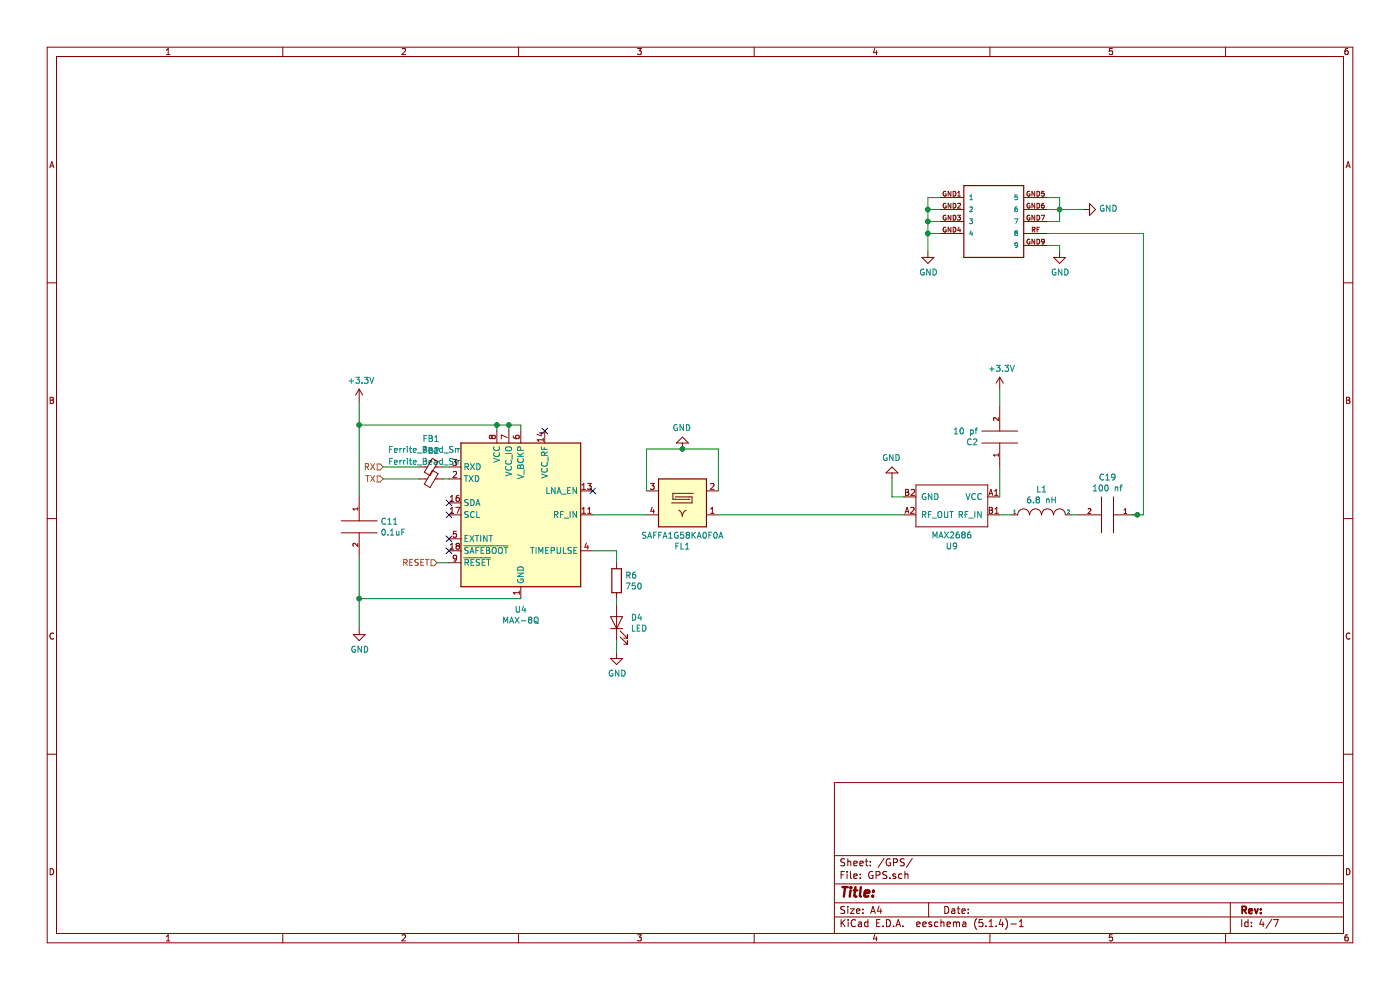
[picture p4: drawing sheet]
EESchema Schematic File Version 4
LIBS:Mini_GPS_Tracker-cache
EELAYER 30 0
EELAYER END
$Descr A4 11693 8268
encoding utf-8
Sheet 4 7
Title ""
Date ""
Rev ""
Comp ""
Comment1 ""
Comment2 ""
Comment3 ""
Comment4 ""
$EndDescr
$Comp
L RF_GPS:MAX-8Q U4
U 1 1
P 4350 4300
F 0 "U4" H 4350 3511 50  0000 C CNN
F 1 "MAX-8Q" H 4350 3420 50  0000 C CNN
F 2 "RF_GPS:ublox_MAX" H 4750 3650 50  0001 C CNN
F 3 "https://www.u-blox.com/sites/default/files/MAX-8_DataSheet_%28UBX-16000093%29.pdf" H 4350 4300 50  0001 C CNN
	1    4350 4300
	1    0    0    -1  
$EndComp
$Comp
L power:GND #PWR022
U 1 1
P 3000 5250
F 0 "#PWR022" H 3000 5000 50  0001 C CNN
F 1 "GND" H 3005 5077 50  0000 C CNN
F 2 "" H 3000 5250 50  0001 C CNN
F 3 "" H 3000 5250 50  0001 C CNN
	1    3000 5250
	1    0    0    -1  
$EndComp
$Comp
L power:+3.3V #PWR021
U 1 1
P 3000 3350
F 0 "#PWR021" H 3000 3200 50  0001 C CNN
F 1 "+3.3V" H 3015 3523 50  0000 C CNN
F 2 "" H 3000 3350 50  0001 C CNN
F 3 "" H 3000 3350 50  0001 C CNN
	1    3000 3350
	1    0    0    -1  
$EndComp
$Comp
L pspice:CAP C11
U 1 1
P 3000 4400
F 0 "C11" H 3178 4446 50  0000 L CNN
F 1 "0.1uF" H 3178 4355 50  0000 L CNN
F 2 "Capacitor_SMD:C_0805_2012Metric_Pad1.15x1.40mm_HandSolder" H 3000 4400 50  0001 C CNN
F 3 "~" H 3000 4400 50  0001 C CNN
	1    3000 4400
	1    0    0    -1  
$EndComp
Wire Wire Line
	3000 4150 3000 3550
Wire Wire Line
	3000 4650 3000 5000
Wire Wire Line
	4350 5000 3000 5000
Connection ~ 3000 5000
Wire Wire Line
	3000 5000 3000 5250
Wire Wire Line
	4150 3600 4150 3550
Wire Wire Line
	4150 3550 3000 3550
Connection ~ 3000 3550
Wire Wire Line
	3000 3550 3000 3350
Wire Wire Line
	4250 3600 4250 3550
Wire Wire Line
	4250 3550 4150 3550
Connection ~ 4150 3550
Wire Wire Line
	4350 3600 4350 3550
Wire Wire Line
	4350 3550 4250 3550
Connection ~ 4250 3550
Text HLabel 3200 4000 0    50   Input ~ 0
TX
Text HLabel 3200 3900 0    50   Input ~ 0
RX
$Comp
L Device:Ferrite_Bead_Small FB1
U 1 1
P 3600 3900
F 0 "FB1" V 3363 3900 50  0000 C CNN
F 1 "Ferrite_Bead_Small" V 3454 3900 50  0000 C CNN
F 2 "Capacitor_SMD:C_0805_2012Metric_Pad1.15x1.40mm_HandSolder" V 3530 3900 50  0001 C CNN
F 3 "~" H 3600 3900 50  0001 C CNN
	1    3600 3900
	0    1    1    0   
$EndComp
$Comp
L Device:Ferrite_Bead_Small FB2
U 1 1
P 3600 4000
F 0 "FB2" V 3363 4000 50  0000 C CNN
F 1 "Ferrite_Bead_Small" V 3454 4000 50  0000 C CNN
F 2 "Capacitor_SMD:C_0805_2012Metric_Pad1.15x1.40mm_HandSolder" V 3530 4000 50  0001 C CNN
F 3 "~" H 3600 4000 50  0001 C CNN
	1    3600 4000
	0    1    1    0   
$EndComp
Wire Wire Line
	3200 3900 3500 3900
Wire Wire Line
	3200 4000 3500 4000
Wire Wire Line
	3700 4000 3750 4000
Wire Wire Line
	3700 3900 3750 3900
$Comp
L Mini_GPS_Tracker-rescue:SGGP.12.4.A.02-Sparkfun_Artemis-Mini_GPS_Tracker-rescue U5
U 1 1
P 7850 1850
F 0 "U5" H 7850 1850 50  0001 L BNN
F 1 "SGGP.12.4.A.02" H 7850 1850 50  0001 L BNN
F 2 "RF_Antenna:SGGP.12.4.A.02" H 7850 1850 50  0001 L BNN
F 3 "" H 7850 1850 50  0001 C CNN
	1    7850 1850
	1    0    0    -1  
$EndComp
$Comp
L power:GND #PWR023
U 1 1
P 7750 2100
F 0 "#PWR023" H 7750 1850 50  0001 C CNN
F 1 "GND" H 7755 1927 50  0000 C CNN
F 2 "" H 7750 2100 50  0001 C CNN
F 3 "" H 7750 2100 50  0001 C CNN
	1    7750 2100
	1    0    0    -1  
$EndComp
Wire Wire Line
	7850 1650 7750 1650
Wire Wire Line
	7750 1650 7750 1750
Wire Wire Line
	7850 1950 7750 1950
Connection ~ 7750 1950
Wire Wire Line
	7750 1950 7750 2100
Wire Wire Line
	7850 1850 7750 1850
Connection ~ 7750 1850
Wire Wire Line
	7750 1850 7750 1950
Wire Wire Line
	7850 1750 7750 1750
Connection ~ 7750 1750
Wire Wire Line
	7750 1750 7750 1850
$Comp
L power:GND #PWR024
U 1 1
P 8850 2100
F 0 "#PWR024" H 8850 1850 50  0001 C CNN
F 1 "GND" H 8855 1927 50  0000 C CNN
F 2 "" H 8850 2100 50  0001 C CNN
F 3 "" H 8850 2100 50  0001 C CNN
	1    8850 2100
	1    0    0    -1  
$EndComp
Wire Wire Line
	8750 1650 8850 1650
Wire Wire Line
	8850 1650 8850 1750
Wire Wire Line
	8750 1750 8850 1750
Connection ~ 8850 1750
Wire Wire Line
	8850 1750 8850 1850
Wire Wire Line
	8750 1850 8850 1850
Wire Wire Line
	8750 2050 8850 2050
Wire Wire Line
	8850 2050 8850 2100
$Comp
L power:GND #PWR025
U 1 1
P 9050 1750
F 0 "#PWR025" H 9050 1500 50  0001 C CNN
F 1 "GND" V 9055 1622 50  0000 R CNN
F 2 "" H 9050 1750 50  0001 C CNN
F 3 "" H 9050 1750 50  0001 C CNN
	1    9050 1750
	0    -1   -1   0   
$EndComp
Wire Wire Line
	8850 1750 9050 1750
NoConn ~ 4950 4100
NoConn ~ 3750 4200
NoConn ~ 3750 4300
NoConn ~ 3750 4500
NoConn ~ 3750 4600
Text HLabel 3650 4700 0    50   Input ~ 0
RESET
Wire Wire Line
	3650 4700 3750 4700
NoConn ~ 4550 3600
$Comp
L power:GND #PWR0104
U 1 1
P 5150 5450
F 0 "#PWR0104" H 5150 5200 50  0001 C CNN
F 1 "GND" H 5155 5277 50  0000 C CNN
F 2 "" H 5150 5450 50  0001 C CNN
F 3 "" H 5150 5450 50  0001 C CNN
	1    5150 5450
	1    0    0    -1  
$EndComp
$Comp
L Device:R R6
U 1 1
P 5150 4850
F 0 "R6" H 5220 4896 50  0000 L CNN
F 1 "750" H 5220 4805 50  0000 L CNN
F 2 "Resistor_SMD:R_0805_2012Metric_Pad1.15x1.40mm_HandSolder" V 5080 4850 50  0001 C CNN
F 3 "~" H 5150 4850 50  0001 C CNN
	1    5150 4850
	1    0    0    -1  
$EndComp
$Comp
L Device:LED D4
U 1 1
P 5150 5200
F 0 "D4" V 5189 5083 50  0000 R CNN
F 1 "LED" V 5098 5083 50  0000 R CNN
F 2 "LED_SMD:LED_0805_2012Metric_Pad1.15x1.40mm_HandSolder" H 5150 5200 50  0001 C CNN
F 3 "https://www.mouser.com/datasheet/2/216/APTD2012LSURCK-1101937.pdf" H 5150 5200 50  0001 C CNN
F 4 "APTD2012LSURCK " V 5150 5200 50  0001 C CNN "Man part #"
F 5 "Kingbright " V 5150 5200 50  0001 C CNN "Man"
F 6 "604-APTD2012LSURCK " V 5150 5200 50  0001 C CNN "Mouser"
	1    5150 5200
	0    -1   -1   0   
$EndComp
Wire Wire Line
	4950 4600 5150 4600
Wire Wire Line
	5150 4600 5150 4700
Wire Wire Line
	5150 5000 5150 5050
Wire Wire Line
	5150 5350 5150 5450
$Comp
L Filter:SAFFA1G58KA0F0A FL1
U 1 1
P 5700 4200
F 0 "FL1" H 5700 4567 50  0000 C CNN
F 1 "SAFFA1G58KA0F0A" H 5700 4476 50  0000 C CNN
F 2 "Filter:Filter_1411-5_1.4x1.1mm" H 5700 4200 50  0001 C CNN
F 3 "https://www.murata.com/~/media/webrenewal/support/library/catalog/products/filter/rf/p73e.ashx?la=en" H 5700 4200 50  0001 C CNN
	1    5700 4200
	-1   0    0    1   
$EndComp
$Comp
L power:GND #PWR0105
U 1 1
P 5700 3750
F 0 "#PWR0105" H 5700 3500 50  0001 C CNN
F 1 "GND" H 5705 3577 50  0000 C CNN
F 2 "" H 5700 3750 50  0001 C CNN
F 3 "" H 5700 3750 50  0001 C CNN
	1    5700 3750
	-1   0    0    1   
$EndComp
Wire Wire Line
	5400 4100 5400 3750
Wire Wire Line
	5400 3750 5700 3750
Wire Wire Line
	5700 3750 6000 3750
Wire Wire Line
	6000 3750 6000 4100
Connection ~ 5700 3750
$Comp
L power:GND #PWR0106
U 1 1
P 7450 4000
F 0 "#PWR0106" H 7450 3750 50  0001 C CNN
F 1 "GND" H 7455 3827 50  0000 C CNN
F 2 "" H 7450 4000 50  0001 C CNN
F 3 "" H 7450 4000 50  0001 C CNN
	1    7450 4000
	-1   0    0    1   
$EndComp
$Comp
L Mini_GPS_Tracker-rescue:MAX2686-Sparkfun_Artemis-Mini_GPS_Tracker-rescue U9
U 1 1
P 7850 4600
F 0 "U9" H 7750 4565 50  0000 C CNN
F 1 "MAX2686" H 7750 4474 50  0000 C CNN
F 2 "Package_BGA:WLP-4_0.86x0.86mm_P0.4mm" H 7750 4450 50  0001 C CNN
F 3 "" H 7750 4450 50  0001 C CNN
	1    7850 4600
	-1   0    0    1   
$EndComp
Wire Wire Line
	4950 4300 5400 4300
$Comp
L pspice:INDUCTOR L1
U 1 1
P 8700 4300
F 0 "L1" H 8700 4515 50  0000 C CNN
F 1 "6.8 nH" H 8700 4424 50  0000 C CNN
F 2 "Inductor_SMD:L_0805_2012Metric_Pad1.15x1.40mm_HandSolder" H 8700 4300 50  0001 C CNN
F 3 "~" H 8700 4300 50  0001 C CNN
	1    8700 4300
	1    0    0    -1  
$EndComp
Wire Wire Line
	9450 4300 9500 4300
$Comp
L power:+3.3V #PWR0107
U 1 1
P 8350 3250
F 0 "#PWR0107" H 8350 3100 50  0001 C CNN
F 1 "+3.3V" H 8365 3423 50  0000 C CNN
F 2 "" H 8350 3250 50  0001 C CNN
F 3 "" H 8350 3250 50  0001 C CNN
	1    8350 3250
	1    0    0    -1  
$EndComp
Wire Wire Line
	8350 3250 8350 3400
$Comp
L pspice:CAP C2
U 1 1
P 8350 3650
F 0 "C2" H 8528 3696 50  0000 L CNN
F 1 "10 pf" H 8528 3605 50  0000 L CNN
F 2 "Capacitor_SMD:C_0805_2012Metric_Pad1.15x1.40mm_HandSolder" H 8350 3650 50  0001 C CNN
F 3 "~" H 8350 3650 50  0001 C CNN
	1    8350 3650
	-1   0    0    1   
$EndComp
$Comp
L pspice:CAP C19
U 1 1
P 9250 4300
F 0 "C19" V 8935 4300 50  0000 C CNN
F 1 "100 nf" V 9026 4300 50  0000 C CNN
F 2 "Capacitor_SMD:C_0805_2012Metric_Pad1.15x1.40mm_HandSolder" H 9250 4300 50  0001 C CNN
F 3 "~" H 9250 4300 50  0001 C CNN
	1    9250 4300
	0    1    1    0   
$EndComp
Wire Wire Line
	7450 4000 7450 4150
Wire Wire Line
	7450 4150 7550 4150
Wire Wire Line
	9550 1950 9550 4300
Wire Wire Line
	8350 3900 8350 4150
Wire Wire Line
	6000 4300 7550 4300
Wire Wire Line
	8750 1950 9550 1950
Connection ~ 9500 4300
Wire Wire Line
	9500 4300 9550 4300
Wire Wire Line
	8950 4300 9000 4300
Wire Wire Line
	8350 4300 8450 4300
$EndSCHEMATC
